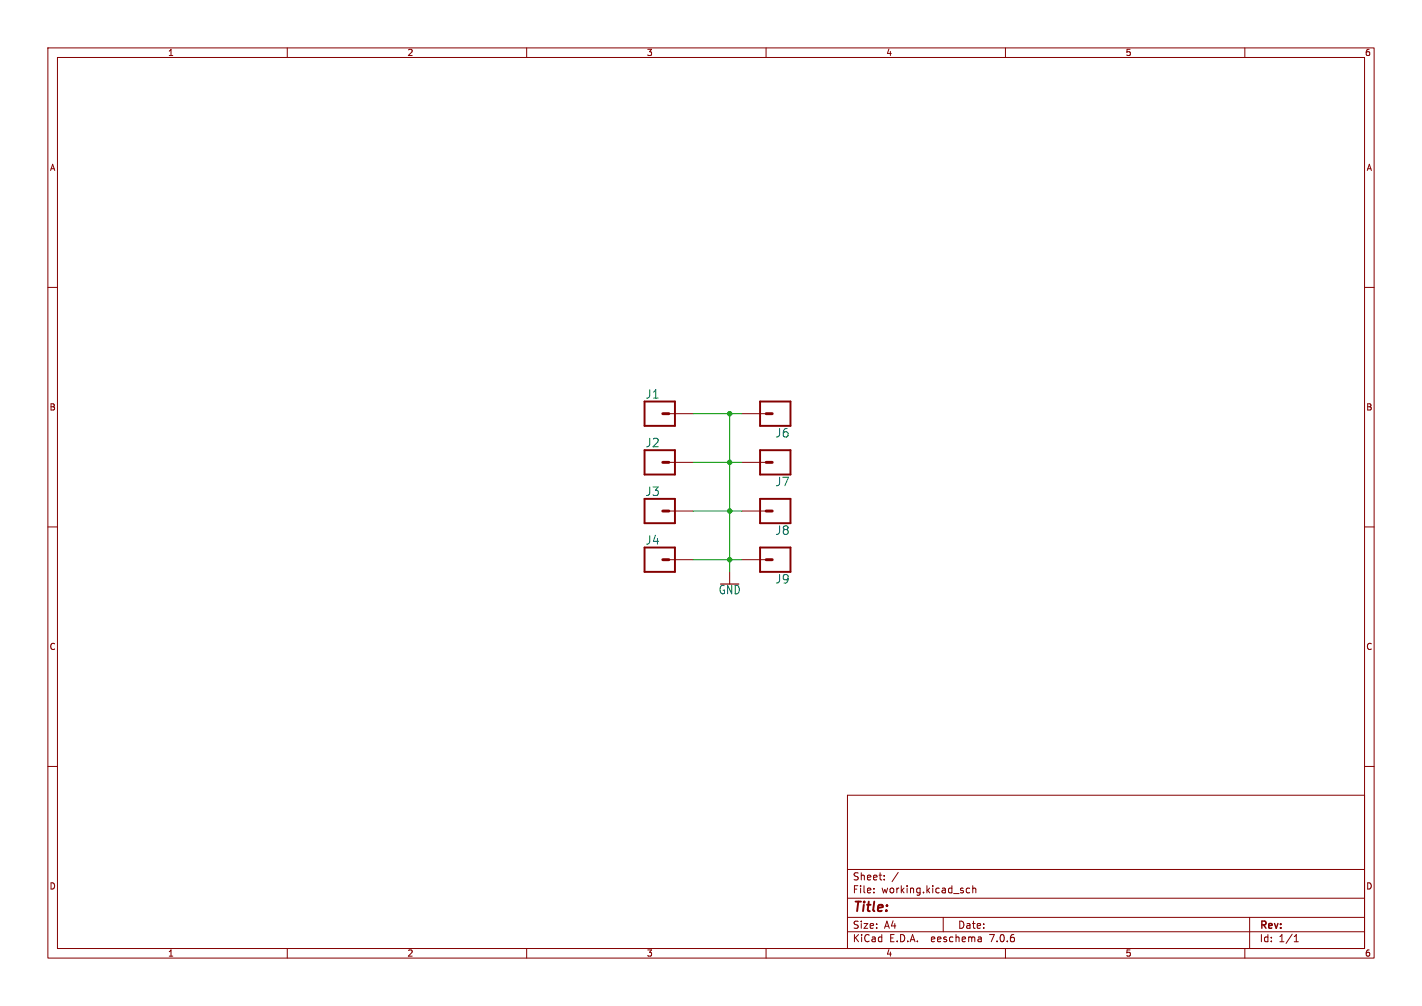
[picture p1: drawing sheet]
<svg xmlns="http://www.w3.org/2000/svg" width="297mm" height="210mm" viewBox="0 0 297 210" stroke-linecap="round" stroke-linejoin="round" font-family="sans-serif">
<g fill="none" stroke="#840000" stroke-width=".21">
<path d="M10 10h277v190h-277zM12 12h273v186h-273zM60 10v2M110 10v2M160 10v2M210 10v2M260 10v2M10 60h2M285 60h2M139.7 96.5h5.1M139.7 86.4h5.1M154.9 96.5h5.1"/>
<path d="M154.9 86.4h5.1M10 110h2M139.7 116.8h5.1M139.7 106.7h5.1M152.4 119.4v2.5M154.9 116.8h5.1M154.9 106.7h5.1M285 110h2M10 160h2M285 160h2M177 166h108v32h-108zM60 198v2"/>
<path d="M110 198v2M160 198v2M177 194.5h108M177 191.5h108M177 187.5h108M177 181.5h108M182.5 186.3v.1M182.5 185.5v.1M184.7 183.6v.1M184.7 182.8v.1M187.6 182.1l-1.3 2M197 191.5v3"/>
<path d="M202.5 185.5l-.4-.1-.3 .3 .2 .6h.5M203.2 185.5l.2-.1 .3 .1 .1 .9M203.2 184.9v1.5M204.9 195.7l.1 .9M205 196.5l-.2 .1M205 196h-.2M210 198v2M260 198v2M261 191.5v6.5M270.3 196.6h.9M270.3 195.5l.4-.4v1.5"/>
</g>
<path d="M134.6 83.8h6.4v5.1h-6.4zM134.6 94h6.4v5.1h-6.4zM158.7 83.8h6.4v5.1h-6.4zM158.7 94h6.4v5.1h-6.4zM134.6 104.1h6.4v5.1h-6.4zM134.6 114.3h6.4v5.1h-6.4zM158.7 114.3h6.4v5.1h-6.4zM158.7 104.1h6.4v5.1h-6.4z" fill="none" stroke="#840000" stroke-width=".41"/>
<path d="M138.4 96.5h1.3M138.4 86.4h1.3M160 96.5h1.3M160 86.4h1.3M138.4 116.8h1.3M138.4 106.7h1.3M160 116.8h1.3M160 106.7h1.3" fill="none" stroke="#840000" stroke-width=".61"/>
<path d="M144.8 96.5h10.1M144.8 86.4h10.1M152.4 86.4v33M144.8 106.7h10.1M144.8 116.8h10.1" fill="none" stroke="#009600" stroke-width=".21"/>
<g fill="#009600" stroke="#009600" stroke-width=".21">
<circle cx="152.4" cy="106.7" r=".46"/>
<circle cx="152.4" cy="96.5" r=".46"/>
<circle cx="152.4" cy="116.8" r=".46"/>
<circle cx="152.4" cy="86.4" r=".46"/>
</g>
<text font-size="2.8" fill="#840000" x="178" y="190.9">Title:</text>
<g font-size="2.5" fill="#006464">
<text x="134.7" y="83.4">J1</text>
<text x="134.7" y="93.6">J2</text>
<text x="161.8" y="91.5">J6</text>
<text x="161.8" y="101.7">J7</text>
<text x="134.7" y="103.7">J3</text>
<text x="134.7" y="113.9">J4</text>
<text x="161.8" y="111.9">J8</text>
<text x="150" y="124.3">GND</text>
<text x="161.8" y="122">J9</text>
</g>
<g font-size="2.1" fill="#840000">
<text x="178" y="184">Sheet:</text>
<text x="178" y="186.7">File:</text>
<text x="184.1" y="186.7">working.kicad_sch</text>
<text x="178" y="196.9">KiCad</text>
<text x="178" y="194.1">Size:</text>
<text x="184.7" y="194.1">A4</text>
<text x="185.7" y="196.9">E.D.A.</text>
<text x="194.6" y="196.9">eeschema</text>
<text x="200" y="194.1">Date:</text>
<text x="207" y="196.9">7.0.6</text>
<text x="263" y="194.3">Rev:</text>
<text x="263" y="196.9">Id:</text>
<text x="267.1" y="196.9">1/1</text>
</g>
<g font-size="1.8" fill="#840000">
<text x="35" y="11.9">1</text>
<text x="85" y="11.9">2</text>
<text x="135" y="11.9">3</text>
<text x="185" y="11.9">4</text>
<text x="235" y="11.9">5</text>
<text x="285" y="11.9">6</text>
<text x="10.3" y="35.9">A</text>
<text x="285.3" y="35.9">A</text>
<text x="10.3" y="85.9">B</text>
<text x="285.3" y="85.9">B</text>
<text x="10.3" y="135.9">C</text>
<text x="285.3" y="135.9">C</text>
<text x="10.3" y="185.9">D</text>
<text x="285.3" y="185.9">D</text>
<text x="35" y="199.9">1</text>
<text x="85" y="199.9">2</text>
<text x="135" y="199.9">3</text>
<text x="185" y="199.9">4</text>
<text x="235" y="199.9">5</text>
<text x="285" y="199.9">6</text>
</g>
</svg>
